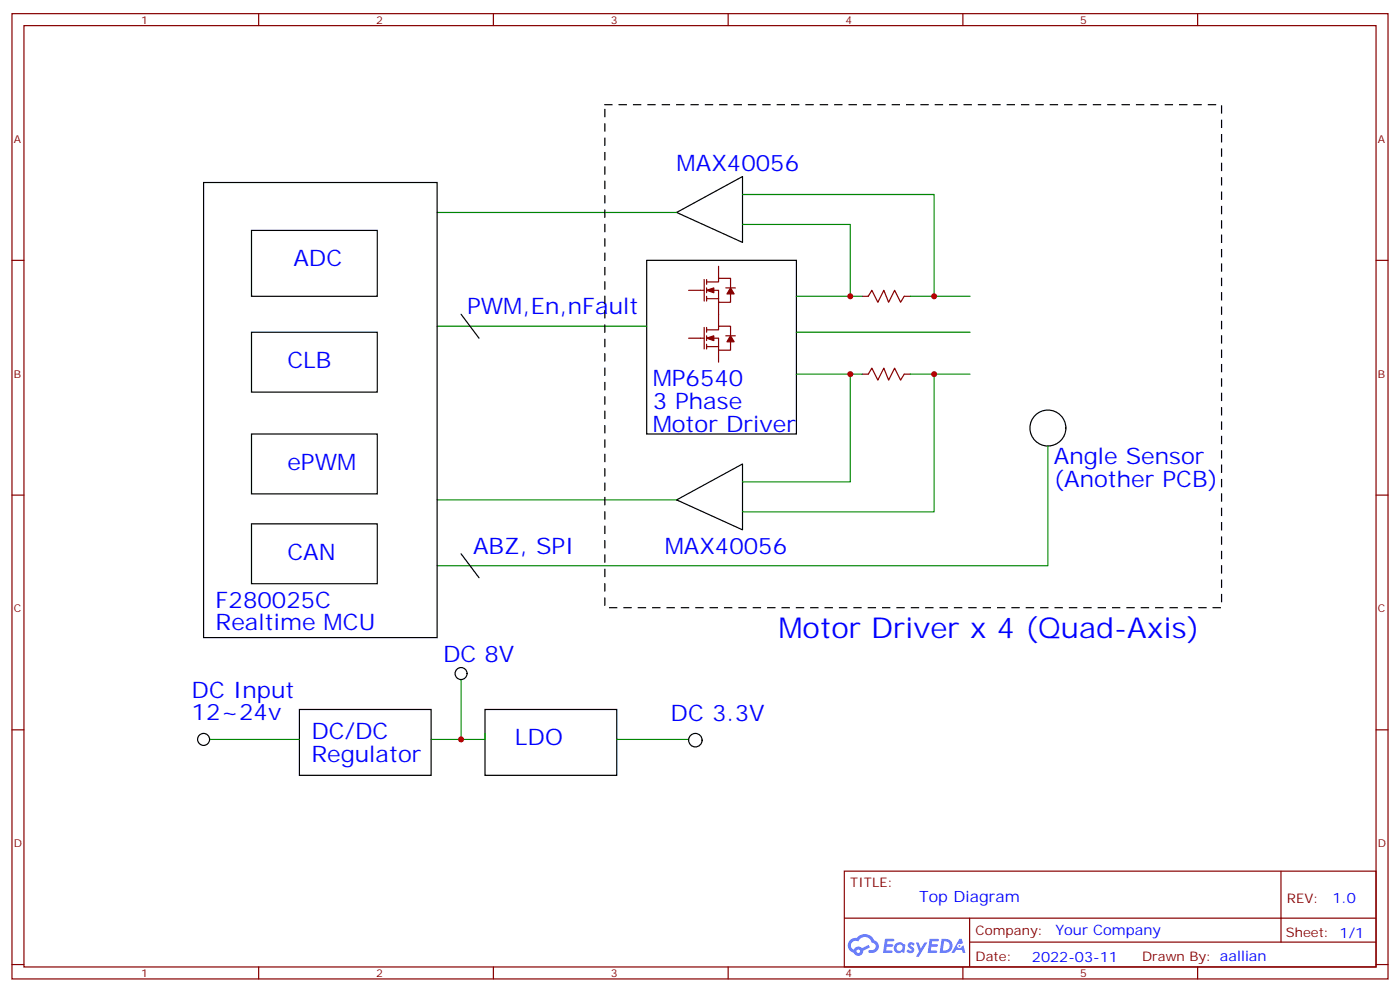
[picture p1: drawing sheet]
<svg xmlns="http://www.w3.org/2000/svg" width="412mm" height="292mm" viewBox="0 0 412 292" stroke-linecap="round" stroke-linejoin="round" font-family="sans-serif">
<g fill="none" stroke="#870000" stroke-width=".35">
<path d="M3.5 4h405.4v284.4h-405.4zM7.1 7.5h398.2v277.3h-398.2zM76.2 4v3.5M145.3 4v3.5M214.5 4v3.5M283.6 4v3.5M352.8 4v3.5M3.5 76.7h3.6M405.3 76.7h3.6M3.5 145.8h3.6M405.3 145.8h3.6M3.5 215h3.6"/>
<path d="M405.3 215h3.6M248.7 256.6h156.6v28.2h-156.6zM377.3 256.6v20.9M248.7 270.5h156.5M285.6 277.5h119.6M285.6 270.5v14.1M3.5 284.1h3.6M76.2 284.8v3.6M145.3 284.8v3.6M214.5 284.8v3.6M283.6 284.8v3.6M352.8 284.8v3.6"/>
<path d="M405.3 284.1h3.6"/>
</g>
<g fill="#5487ff">
<path d="M267.7 277.8a1.22 1.22 0 0 1 1.7 .3l-.4 .5a.47 .47 0 0 0-.3-.4 .47 .47 0 0 0-.5 .2l.1 .2a1.14 1.14 0 0 1 .8 1.8 1.14 1.14 0 0 1-1.9 0l-.2-.2 .5-.5 .7 .4a.29 .29 0 0 0 .3-.3 .29 .29 0 0 0-.2-.3 1.04 1.04 0 0 1-.6-1.7z"/>
<path d="M260.7 276.5h2.4l.3 .2-.2 .5-1.8 .1-.1 .8h1.5l.3 .4-.3 .4h-1.6l-.2 1.1h1.7l.2 .3-.2 .3-2.6 .1z"/>
<path d="M273.8 276.5h2.4l.3 .2-.1 .5-1.8 .1-.2 .8h1.6l.3 .4-.4 .4h-1.6l-.1 1.1h1.7l.2 .3-.2 .3-2.6 .1z"/>
<path d="M282.6 276.5h.7l.3 1.3-.6 .3a.69 .69 0 0 0-1 .3 .69 .69 0 0 0 .4 1 .69 .69 0 0 0 .9-.7l.5-.2 .6 2.2h-.8l-.2-.9h-1.8l-.5 .9h-.8z"/>
<path d="M269.8 277.6h.8l.6 1.8 1.1-1.8h.9l-2.6 4.2h-.8l.9-1.5z"/>
<path d="M277.4 276.5l-.6 4.2h1.3a2.11 2.11 0 0 0 2.5-2.1 2.11 2.11 0 0 0-2.5-2.1zM278.1 277.3a1.39 1.39 0 0 1 1.7 1.4 1.39 1.39 0 0 1-1.8 1.3h-.3z"/>
<path d="M263.7 278.2a1.54 1.54 0 0 0-.1 2.1 1.54 1.54 0 0 0 2.2 .1l.6 .3 .3-2.3-.2-.3h-.4a1.49 1.49 0 0 0-2.4 .1zM264 279.2a.94 .94 0 0 1 1.8 0 .94 .94 0 0 1-1.8 0z"/>
<path d="M250.4 276.9a2.18 2.18 0 0 0 1.1 3.7 1.44 1.44 0 0 0 1.6 .9 1.44 1.44 0 0 0 1.2-1.4l2-1-.5-.8-1.9 1a1.47 1.47 0 0 0-2.4 .4 1.39 1.39 0 0 1-.7-1.9 1.39 1.39 0 0 1 2-.5 2.12 2.12 0 0 1 2.2-1.3 2.12 2.12 0 0 1 1.9 1.7 1.14 1.14 0 0 1 1.1 1.4 1.14 1.14 0 0 1-1.7 .7 .43 .43 0 0 0-.5 .4 .43 .43 0 0 0 .4 .5 1.98 1.98 0 0 0 2.5-1.2 1.98 1.98 0 0 0-1.2-2.6 3.1 3.1 0 0 0-5.3-.6l-.9 .1zM252.3 280.2a.55 .55 0 0 1 1.1 0 .55 .55 0 0 1-1.1 0z"/>
<circle cx="282.6" cy="278.6" r=".26"/>
</g>
<g fill="none" stroke="#000" stroke-width=".35">
<path d="M60 53.8h68.8v134h-68.8zM74.1 67.9h37v19.4h-37zM190.5 76.7h44.1v51.1h-44.1zM199.3 62.6l19.4-10.6v19.4zM74.1 97.9h37v17.6h-37zM135.8 92.6l5.3 7M74.1 127.8h37v17.7h-37zM74.1 154.3h37v17.6h-37zM199.3 147.2l19.4-10.5v19.4zM135.8 163.1l5.3 7.1M88.2 209h38.8v19.4h-38.8zM142.9 209h38.8v19.4h-38.8z"/>
<circle cx="308.7" cy="126.1" r="5.3"/>
<circle cx="135.8" cy="198.4" r="1.76"/>
<circle cx="60" cy="217.8" r="1.76"/>
<circle cx="204.8" cy="218" r="1.98"/>
</g>
<g fill="none" stroke="#008700" stroke-width=".35">
<path d="M218.7 57.3h56.5v30M128.8 62.6h70.5M218.7 66.1h31.8v21.2M128.8 96.1h61.7M234.6 97.9h51.2M234.6 87.3h19.4M268.1 87.3h17.7M234.6 110.2h19.4M250.5 110.2v31.8h-31.8M268.1 110.2h17.7M275.2 110.2v40.6h-56.5M308.7 131.4v35.3h-179.9"/>
<path d="M128.8 147.2h70.5M61.7 217.8h26.5M135.8 200.2v17.6M142.9 216v1.8h-15.9M181.7 217.8h21.1"/>
</g>
<g fill="none" stroke="#870000" stroke-width=".35">
<path d="M211.7 78.5v3.5M202.8 85.5h4.6M202.8 99.6h4.6M207.4 82.3v6.4M207.4 96.4v6.4M208.1 85.5h3.6v3.5h3.5v-2.4M208.1 83h3.6v-1h3.5v2.8M208.1 99.6h3.6v3.6h3.5v-2.5M208.1 97.2h3.6v-1.1h3.5v2.8M208.1 82.3v1.4M208.1 84.8v1.4M208.1 87.3v1.4"/>
<path d="M208.1 96.4v1.5M208.1 98.9v1.4M208.1 88h3.6M211.7 89v7.1M213.8 84.8h2.8M213.8 98.9h2.8M254 87.3h1.8l1-1.8 1.8 3.5 1.7-3.5 1.5 3.5 1.7-3.5 1.8 3.5 1-1.7h1.8M208.1 101.4v1.4M208.1 102.1h3.6M211.7 103.2v3.5M254 110.2h1.8l1-1.8 1.8 3.6 1.7-3.6 1.5 3.6 1.7-3.6 1.8 3.6 1-1.8h1.8"/>
</g>
<g fill="#870000" stroke="#870000" stroke-width=".35">
<path d="M215.2 84.8l1.1 1.8h-2.2z"/>
<path d="M208.1 85.5l2.2-.7v1.4z"/>
<path d="M215.2 98.9l1.1 1.8h-2.2z"/>
<path d="M208.1 99.6l2.2-.7v1.4z"/>
</g>
<path d="M178.2 30.8h181.6v148.2h-181.6z" fill="none" stroke="#000" stroke-width=".35" stroke-dasharray="2.1 2.1"/>
<g fill="#c00">
<circle cx="250.5" cy="110.2" r=".88"/>
<circle cx="275.2" cy="110.2" r=".88"/>
<circle cx="135.8" cy="217.8" r=".88"/>
<circle cx="250.5" cy="87.3" r=".88"/>
<circle cx="275.2" cy="87.3" r=".88"/>
</g>
<text font-size="8.5" fill="#00f" x="229.3" y="187.8">Motor Driver x 4 (Quad-Axis)</text>
<g font-size="6.7" fill="#00f">
<text x="199.3" y="50.2">MAX40056</text>
<text x="86.4" y="78.5">ADC</text>
<text x="137.6" y="92.6">PWM,En,nFault</text>
<text x="84.7" y="108.4">CLB</text>
<text x="192.3" y="113.7">MP6540</text>
<text x="192.3" y="120.4">3 Phase</text>
<text x="192.3" y="127.1">Motor Driver</text>
<text x="310.4" y="136.7">Angle Sensor</text>
<text x="84.7" y="138.4">ePWM</text>
<text x="310.4" y="143.4">(Another PCB)</text>
<text x="84.7" y="164.9">CAN</text>
<text x="139.3" y="163.1">ABZ, SPI</text>
<text x="195.8" y="163.1">MAX40056</text>
<text x="63.5" y="179">F280025C</text>
<text x="63.5" y="185.7">Realtime MCU</text>
<text x="130.5" y="194.9">DC 8V</text>
<text x="56.4" y="205.5">DC Input</text>
<text x="56.4" y="212.2">12~24v</text>
<text x="197.6" y="212.5">DC 3.3V</text>
<text x="91.7" y="217.8">DC/DC</text>
<text x="151.7" y="219.6">LDO</text>
<text x="91.7" y="224.5">Regulator</text>
</g>
<text font-size="4.6" fill="#00f" x="270.8" y="265.6">Top Diagram</text>
<g font-size="4.2" fill="#00f">
<text x="392.5" y="265.9">1.0</text>
<text x="310.9" y="275.4">Your Company</text>
<text x="304" y="283.2">2022-03-11</text>
</g>
<g font-size="3.9" fill="#800">
<text x="250.5" y="261.2">TITLE:</text>
<text x="379.1" y="265.9">REV:</text>
<text x="287.4" y="275.4">Company:</text>
<text x="378.7" y="276">Sheet: 1/1</text>
<text x="287.4" y="283.1">Date:</text>
<text x="336.4" y="283.2">Drawn By: aallian</text>
</g>
<g font-size="3.2" fill="#800">
<text x="41.6" y="7">1</text>
<text x="110.8" y="7">2</text>
<text x="179.9" y="7">3</text>
<text x="249.1" y="7">4</text>
<text x="318.2" y="7">5</text>
<text x="4.1" y="42.1">A</text>
<text x="405.9" y="42.1">A</text>
<text x="4.1" y="111.3">B</text>
<text x="405.9" y="111.3">B</text>
<text x="4.1" y="180.4">C</text>
<text x="405.9" y="180.4">C</text>
<text x="4.1" y="249.6">D</text>
<text x="405.9" y="249.6">D</text>
<text x="41.6" y="287.8">1</text>
<text x="110.8" y="287.8">2</text>
<text x="179.9" y="287.8">3</text>
<text x="249.1" y="287.8">4</text>
<text x="318.2" y="287.8">5</text>
</g>
</svg>
